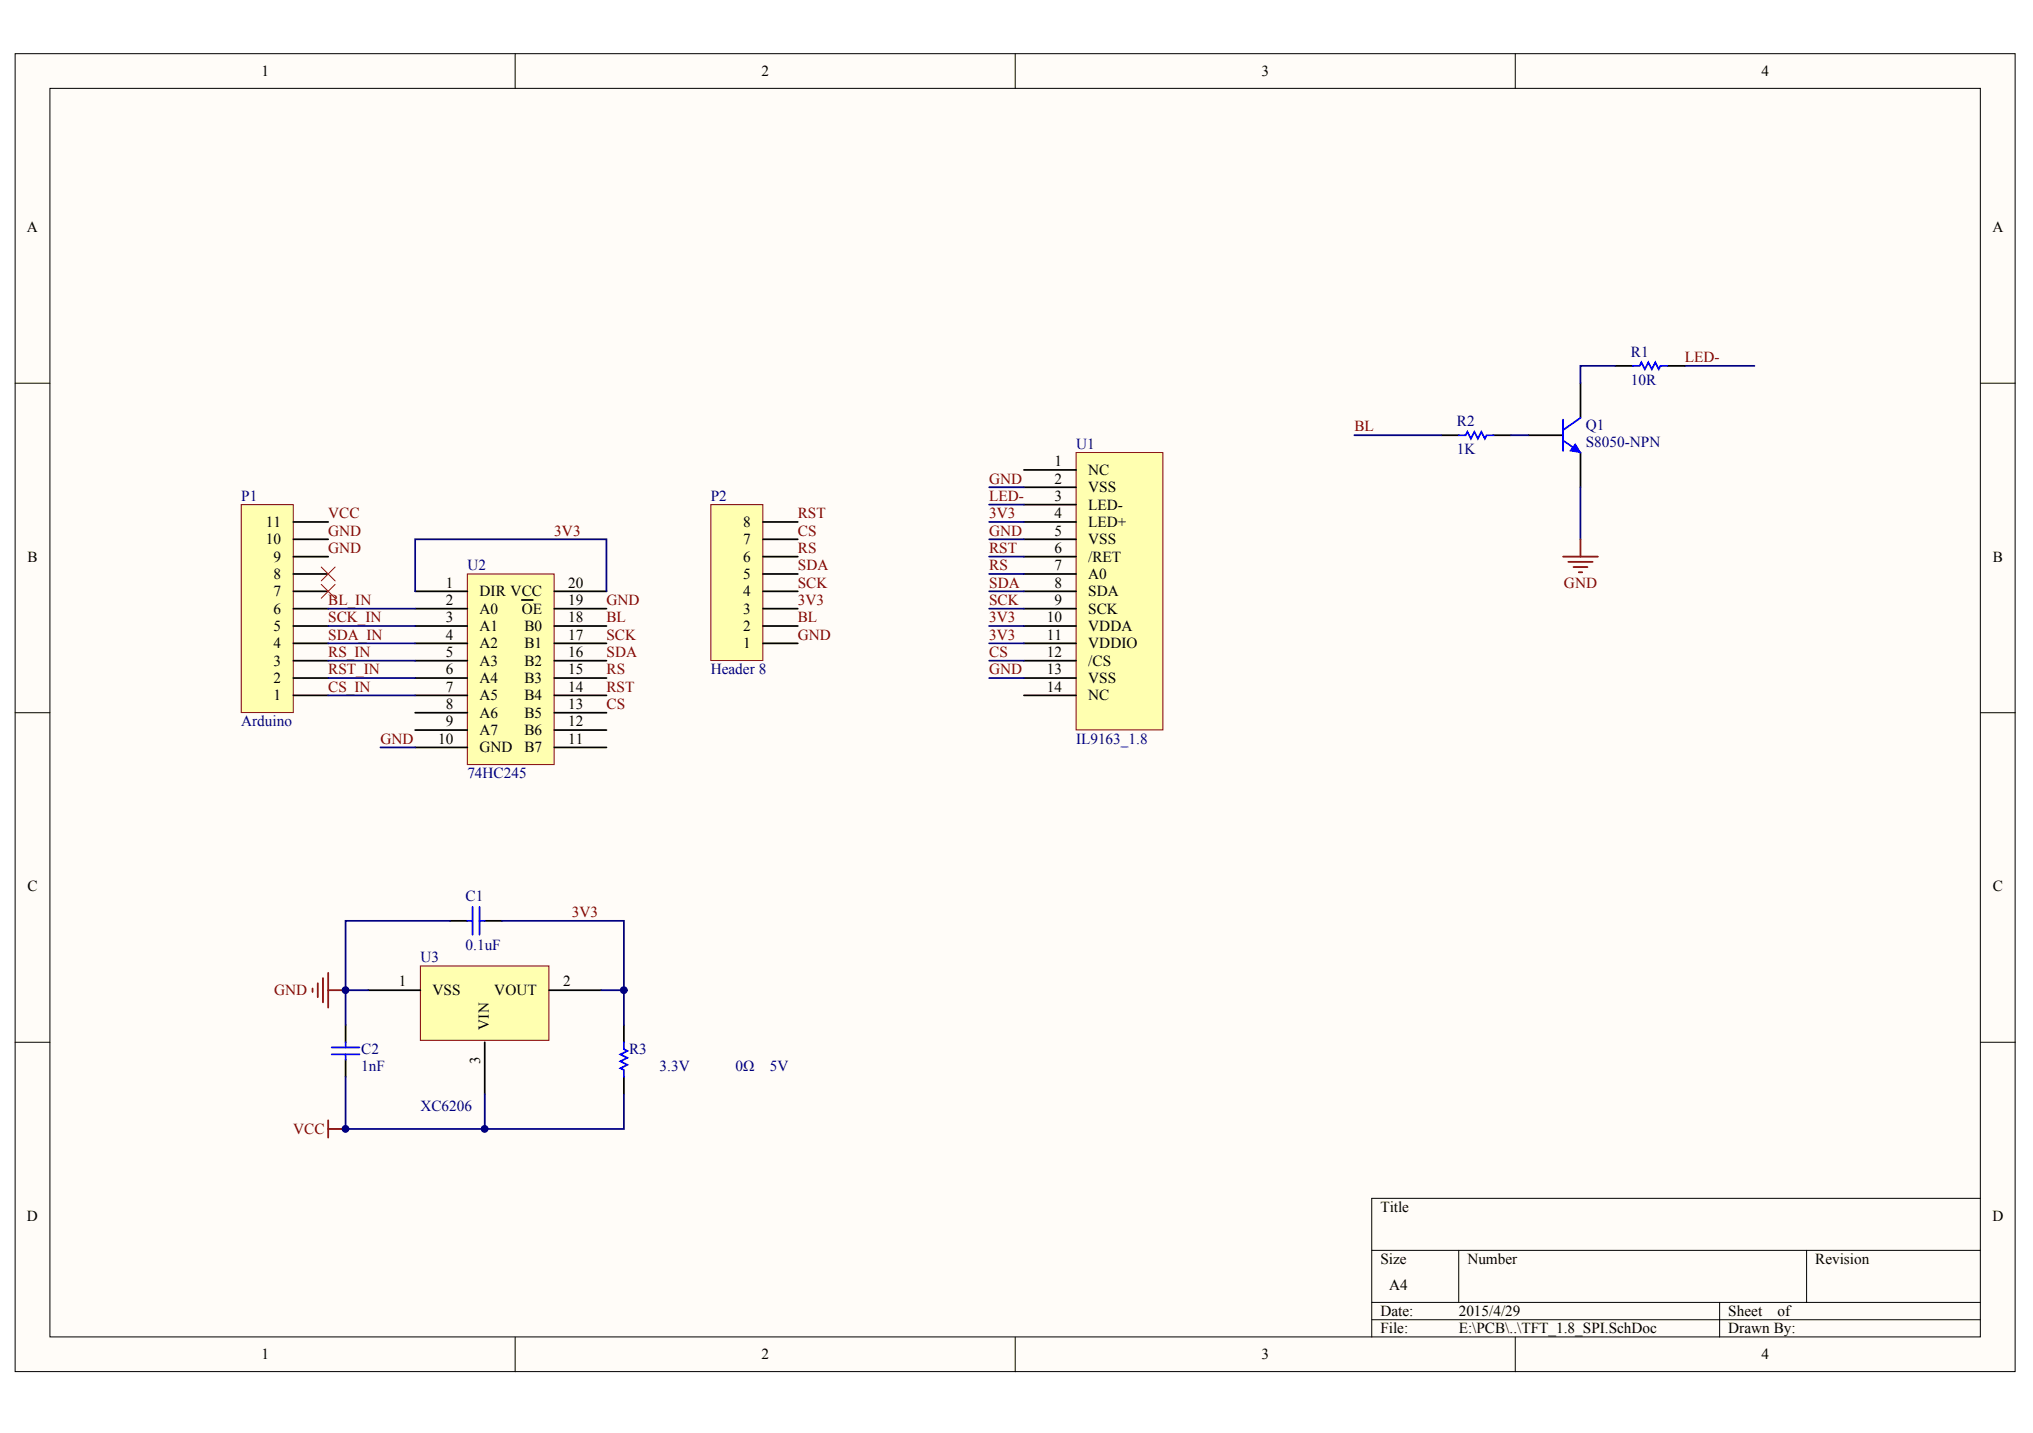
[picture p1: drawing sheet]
<svg xmlns="http://www.w3.org/2000/svg" width="287mm" height="202mm" viewBox="0 0 287 202" stroke-linecap="round" stroke-linejoin="round" font-family="sans-serif">
<g fill="#fffcf8" stroke="#000" stroke-width=".14">
<path d="M2.1 7.6h282.2v185.9h-282.2z"/>
<path d="M7 12.5h272.4v176.1h-272.4z"/>
</g>
<g fill="none" stroke="#000" stroke-width=".14">
<path d="M72.7 7.6v4.9M143.2 7.6v4.9M213.8 7.6v4.9M2.1 54.1h4.9M279.4 54.1h4.9M2.1 100.5h4.9M279.4 100.5h4.9M2.1 147h4.9M279.4 147h4.9M193.5 176.4h85.9M205.8 176.4v7.3M254.9 176.4v7.3"/>
<path d="M279.4 169h-85.9v19.6M72.7 188.6v4.9M143.2 188.6v4.9M193.5 183.7h85.9M193.5 186.2h85.9M213.8 188.6v4.9M242.6 183.7v4.9"/>
</g>
<path d="M151.8 63.8h12.3v39.2h-12.3z" fill="#ffffb0" stroke="#800000" stroke-width=".14"/>
<g fill="none" stroke="#000" stroke-width=".25">
<path d="M144.4 66.3h7.4M144.4 68.7h7.4M144.4 71.2h7.4M144.4 73.6h7.4M144.4 76.1h7.4M144.4 78.5h7.4M144.4 81h7.4M144.4 83.4h7.4M144.4 85.9h7.4M144.4 88.3h7.4M144.4 90.8h7.4M144.4 93.2h7.4"/>
<path d="M144.4 95.6h7.4M144.4 98.1h7.4"/>
</g>
<path d="M100.3 71.2h7.3v22h-7.3z" fill="#ffffb0" stroke="#800000" stroke-width=".14"/>
<path d="M107.6 78.5h5M107.6 76.1h5M107.6 73.6h5M107.6 90.8h5M107.6 88.3h5M107.6 85.9h5M107.6 83.4h5M107.6 81h5" fill="none" stroke="#000" stroke-width=".25"/>
<path d="M139.5 81h4.9" fill="none" stroke="#000080" stroke-width=".25"/>
<path d="M34 71.2h7.4v29.3h-7.4z" fill="#ffffb0" stroke="#800000" stroke-width=".14"/>
<path d="M41.4 78.5h4.9M41.4 76.1h4.9M41.4 73.6h4.9M41.4 98.1h4.9M41.4 95.6h4.9M41.4 93.2h4.9M41.4 90.8h4.9M41.4 88.3h4.9M41.4 85.9h4.9M41.4 83.4h4.9M41.4 81h4.9" fill="none" stroke="#000" stroke-width=".25"/>
<path d="M45.3 80l2 1.9M47.3 80l-2 1.9M45.3 82.4l2 2M47.3 82.4l-2 2" fill="none" stroke="#f00" stroke-width=".14"/>
<path d="M139.5 68.7h4.9M139.5 73.6h4.9M139.5 76.1h4.9M139.5 78.5h4.9M139.5 83.4h4.9M139.5 85.9h4.9M139.5 88.3h4.9M139.5 90.8h4.9M139.5 93.2h4.9M139.5 95.6h4.9" fill="none" stroke="#000080" stroke-width=".25"/>
<path d="M65.9 81h12.3v26.9h-12.3z" fill="#ffffb0" stroke="#800000" stroke-width=".14"/>
<g fill="none" stroke="#000" stroke-width=".25">
<path d="M58.6 83.4h7.3M58.6 85.9h7.3M58.6 88.3h7.3M58.6 90.8h7.3M58.6 93.2h7.3M58.6 95.6h7.3M58.6 98.1h7.3M73.6 84.6h1.6M78.2 83.4h7.4M78.2 85.9h7.4M78.2 88.3h7.4M78.2 90.8h7.4"/>
<path d="M78.2 93.2h7.4M78.2 95.6h7.4M78.2 98.1h7.4M58.6 100.5h7.3M58.6 103h7.3M58.6 105.4h7.3M78.2 100.5h7.4M78.2 103h7.4M78.2 105.4h7.4"/>
</g>
<path d="M46.3 85.9h12.3M46.3 88.3h12.3M46.3 90.8h12.3M46.3 93.2h12.3M46.3 95.6h12.3M46.3 98.1h12.3M58.6 83.4v-7.3h27v7.3M53.7 105.4h4.9" fill="none" stroke="#000080" stroke-width=".25"/>
<path d="M59.3 136.3h18.1v10.5h-18.1z" fill="#ffffb0" stroke="#800000" stroke-width=".14"/>
<g fill="none" stroke="#000" stroke-width=".25">
<path d="M223 54.1v4.8M227.9 51.6h2.4M235.2 51.6h2.5M203.3 61.4h2.5M210.7 61.4h2.5M215.6 61.4h4.9M223 63.8v4.9M51.9 139.7h7.4M63.5 129.9h2.4M68.4 129.9h2.4M77.5 139.7h7.3M48.8 144.6v2.4"/>
<path d="M48.8 149.5v2.4M68.4 147v7.4M88 144.6v2.4M88 151.9v2.5"/>
</g>
<g fill="none" stroke="#00f" stroke-width=".25">
<path d="M220.5 59.2v4.4M223 58.9l-2.5 1.8M230.3 51.6h1l.3-.5 .4 1 .5-1 .5 1 .5-1 .5 1 .3-.5h.9M205.8 61.4h1l.2-.5 .5 1 .5-1 .5 1 .5-1 .5 1 .2-.5h1M220.5 62.1l2.5 1.7M65.9 129.9h.8M66.7 127.9v4M67.6 127.9v4M67.6 129.9h.8M46.8 147.8h3.9M46.8 148.7h3.9M48.8 147v.8"/>
<path d="M48.8 148.7v.8M88 147v1l.5 .2-1 .5 1 .5-1 .5 1 .5-1 .5 .5 .2v1"/>
</g>
<path d="M222.2 62.6l.8 1.2-1.5-.2z" fill="#00f" stroke="#00f" stroke-width=".14"/>
<path d="M227.9 51.6h-4.9v2.5M237.7 51.6h9.8M139.5 71.2h4.9M191.1 61.4h12.2M213.2 61.4h2.4M223 68.7v7.4M51.9 139.7h-3.1v4.9M63.5 129.9h-14.7v9.8M70.8 129.9h17.2v14.7M84.8 139.7h3.2M48.8 151.9v7.4h19.6v-4.9M88 154.4v4.9h-19.6" fill="none" stroke="#000080" stroke-width=".25"/>
<path d="M220.5 78.5h4.9M221.3 79.3h3.4M222 80h2M223 76.1v2.4M222.7 80.7h.5M44.1 139.4v.5M44.8 138.7v2M45.6 138v3.4M46.3 137.2v4.9M46.3 139.7h2.5M46.3 158v2.5M46.3 159.3h2.5" fill="none" stroke="#800000" stroke-width=".25"/>
<g fill="#000080" stroke="#000080" stroke-width=".14">
<circle cx="48.7" cy="159.2" r=".48"/>
<circle cx="48.7" cy="139.7" r=".48"/>
<circle cx="68.4" cy="159.2" r=".48"/>
<circle cx="88" cy="139.7" r=".48"/>
</g>
<g font-size="2.2">
<text x="36.9" y="10.7">1</text>
<text x="107.4" y="10.7">2</text>
<text x="178" y="10.7">3</text>
<text x="248.5" y="10.7">4</text>
<text x="3.8" y="32.7">A</text>
<text x="281.1" y="32.7">A</text>
<text x="148.8" y="65.8">1</text>
<text x="148.8" y="68.2">2</text>
<text x="148.8" y="70.7">3</text>
<text x="153.5" y="67">NC</text>
<text x="153.5" y="69.4">VSS</text>
<text x="153.5" y="71.9">LED-</text>
<text x="37.5" y="76.8">10</text>
<text x="37.5" y="74.3">11</text>
<text x="104.8" y="76.8">7</text>
<text x="104.8" y="74.3">8</text>
<text x="148.8" y="73.1">4</text>
<text x="148.8" y="75.5">5</text>
<text x="148.8" y="78">6</text>
<text x="153.5" y="74.3">LED+</text>
<text x="153.5" y="76.8">VSS</text>
<text x="3.9" y="79.2">B</text>
<text x="38.6" y="81.7">8</text>
<text x="38.6" y="79.2">9</text>
<text x="62.9" y="82.9">1</text>
<text x="80.2" y="82.9">20</text>
<text x="104.8" y="81.7">5</text>
<text x="104.8" y="79.2">6</text>
<text x="148.8" y="80.4">7</text>
<text x="148.8" y="82.9">8</text>
<text x="153.5" y="79.2">/RET</text>
<text x="153.5" y="81.7">A0</text>
<text x="281.1" y="79.2">B</text>
<text x="38.6" y="89">5</text>
<text x="38.6" y="86.6">6</text>
<text x="38.6" y="84.1">7</text>
<text x="62.9" y="85.3">2</text>
<text x="62.9" y="87.8">3</text>
<text x="67.6" y="84.1">DIR VCC</text>
<text x="67.6" y="86.6">A0</text>
<text x="67.6" y="89">A1</text>
<text x="73.6" y="86.6">OE</text>
<text x="74" y="89">B0</text>
<text x="80.2" y="87.8">18</text>
<text x="80.2" y="85.3">19</text>
<text x="104.8" y="89">2</text>
<text x="104.8" y="86.6">3</text>
<text x="104.8" y="84.1">4</text>
<text x="147.7" y="87.8">10</text>
<text x="148.8" y="85.3">9</text>
<text x="153.5" y="84.1">SDA</text>
<text x="153.5" y="86.6">SCK</text>
<text x="153.5" y="89">VDDA</text>
<text x="38.6" y="93.9">3</text>
<text x="38.6" y="91.4">4</text>
<text x="62.9" y="90.2">4</text>
<text x="62.9" y="92.7">5</text>
<text x="62.9" y="95.1">6</text>
<text x="67.6" y="91.4">A2</text>
<text x="67.6" y="93.9">A3</text>
<text x="74" y="93.9">B2</text>
<text x="74" y="91.4">B1</text>
<text x="80.2" y="95.1">15</text>
<text x="80.2" y="92.7">16</text>
<text x="80.2" y="90.2">17</text>
<text x="104.8" y="91.4">1</text>
<text x="147.7" y="90.2">11</text>
<text x="147.7" y="92.7">12</text>
<text x="147.7" y="95.1">13</text>
<text x="153.5" y="91.4">VDDIO</text>
<text x="153.5" y="93.9">/CS</text>
<text x="38.6" y="98.8">1</text>
<text x="38.6" y="96.3">2</text>
<text x="62.9" y="97.6">7</text>
<text x="62.9" y="100">8</text>
<text x="67.6" y="96.3">A4</text>
<text x="67.6" y="98.8">A5</text>
<text x="67.6" y="101.2">A6</text>
<text x="74" y="101.2">B5</text>
<text x="74" y="98.8">B4</text>
<text x="74" y="96.3">B3</text>
<text x="80.2" y="100">13</text>
<text x="80.2" y="97.6">14</text>
<text x="147.7" y="97.6">14</text>
<text x="153.5" y="96.3">VSS</text>
<text x="153.5" y="98.8">NC</text>
<text x="61.8" y="104.9">10</text>
<text x="62.9" y="102.5">9</text>
<text x="67.6" y="103.7">A7</text>
<text x="67.6" y="106.1">GND</text>
<text x="74" y="106.1">B7</text>
<text x="74" y="103.7">B6</text>
<text x="80.2" y="104.9">11</text>
<text x="80.2" y="102.5">12</text>
<text x="3.9" y="125.7">C</text>
<text x="281.1" y="125.7">C</text>
<text x="56.3" y="139.2">1</text>
<text x="61" y="140.4">VSS</text>
<text x="69.7" y="140.4">VOUT</text>
<text x="79.4" y="139.2">2</text>
<text x="3.8" y="172.2">D</text>
<text x="194.8" y="171">Title</text>
<text x="281.1" y="172.2">D</text>
<text x="194.8" y="178.3">Size</text>
<text x="207" y="178.3">Number</text>
<text x="256.1" y="178.3">Revision</text>
<text x="194.8" y="185.6">Date:</text>
<text x="196" y="182">A4</text>
<text x="205.8" y="185.6">2015/4/29</text>
<text x="243.8" y="185.6">Sheet</text>
<text x="250.8" y="185.6">of</text>
<text x="36.9" y="191.8">1</text>
<text x="107.4" y="191.8">2</text>
<text x="178" y="191.8">3</text>
<text x="194.8" y="188.1">File:</text>
<text x="205.8" y="188.1">E:\PCB\..\TFT_1.8_SPI.SchDoc</text>
<text x="243.8" y="188.1">Drawn By:</text>
<text x="248.5" y="191.8">4</text>
</g>
<g font-size="2.2" fill="#000080">
<text x="230.1" y="50.3">R1</text>
<text x="230.1" y="54.3">10R</text>
<text x="151.8" y="63.3">U1</text>
<text x="205.5" y="60.1">R2</text>
<text x="205.5" y="64">1K</text>
<text x="223.7" y="60.6">Q1</text>
<text x="223.7" y="63.1">S8050-NPN</text>
<text x="34" y="70.7">P1</text>
<text x="100.3" y="70.7">P2</text>
<text x="65.9" y="80.4">U2</text>
<text x="100.3" y="95.1">Header 8</text>
<text x="34" y="102.5">Arduino</text>
<text x="151.8" y="104.9">IL9163_1.8</text>
<text x="65.9" y="109.8">74HC245</text>
<text x="65.7" y="127.2">C1</text>
<text x="59.3" y="135.7">U3</text>
<text x="65.7" y="134">0.1uF</text>
<text x="51" y="148.7">C2</text>
<text x="88.8" y="148.7">R3</text>
<text x="51" y="151.1">1nF</text>
<text x="93.1" y="151.1">3.3V</text>
<text x="103.8" y="151.1">0Ω</text>
<text x="108.6" y="151.1">5V</text>
<text x="59.3" y="156.8">XC6206</text>
</g>
<g font-size="2.2" fill="#800000">
<text x="237.7" y="51.1">LED-</text>
<text x="191.1" y="60.9">BL</text>
<text x="139.5" y="68.2">GND</text>
<text x="139.5" y="70.7">LED-</text>
<text x="46.3" y="73.1">VCC</text>
<text x="46.3" y="75.5">GND</text>
<text x="46.3" y="78">GND</text>
<text x="78.2" y="75.5">3V3</text>
<text x="112.6" y="73.1">RST</text>
<text x="112.6" y="75.5">CS</text>
<text x="112.6" y="78">RS</text>
<text x="139.5" y="78">RST</text>
<text x="139.5" y="73.1">3V3</text>
<text x="139.5" y="75.5">GND</text>
<text x="112.6" y="80.4">SDA</text>
<text x="112.6" y="82.9">SCK</text>
<text x="139.5" y="80.4">RS</text>
<text x="139.5" y="82.9">SDA</text>
<text x="220.6" y="82.9">GND</text>
<text x="46.3" y="85.3">BL_IN</text>
<text x="46.3" y="87.8">SCK_IN</text>
<text x="85.6" y="87.8">BL</text>
<text x="85.6" y="85.3">GND</text>
<text x="112.6" y="85.3">3V3</text>
<text x="112.6" y="87.8">BL</text>
<text x="139.5" y="85.3">SCK</text>
<text x="139.5" y="87.8">3V3</text>
<text x="46.3" y="90.2">SDA_IN</text>
<text x="46.3" y="92.7">RS_IN</text>
<text x="46.3" y="95.1">RST_IN</text>
<text x="85.6" y="90.2">SCK</text>
<text x="85.6" y="92.7">SDA</text>
<text x="85.6" y="95.1">RS</text>
<text x="112.6" y="90.2">GND</text>
<text x="139.5" y="92.7">CS</text>
<text x="139.5" y="95.1">GND</text>
<text x="139.5" y="90.2">3V3</text>
<text x="46.3" y="97.6">CS_IN</text>
<text x="85.6" y="100">CS</text>
<text x="85.6" y="97.6">RST</text>
<text x="53.7" y="104.9">GND</text>
<text x="80.7" y="129.4">3V3</text>
<text x="38.7" y="140.4">GND</text>
<text x="41.4" y="159.9">VCC</text>
</g>
<g font-size="2.1">
<text x="69" y="145.3" transform="rotate(-90 69 145.3)">VIN</text>
<text x="67.8" y="150.1" transform="rotate(-90 67.8 150.1)">3</text>
</g>
</svg>
